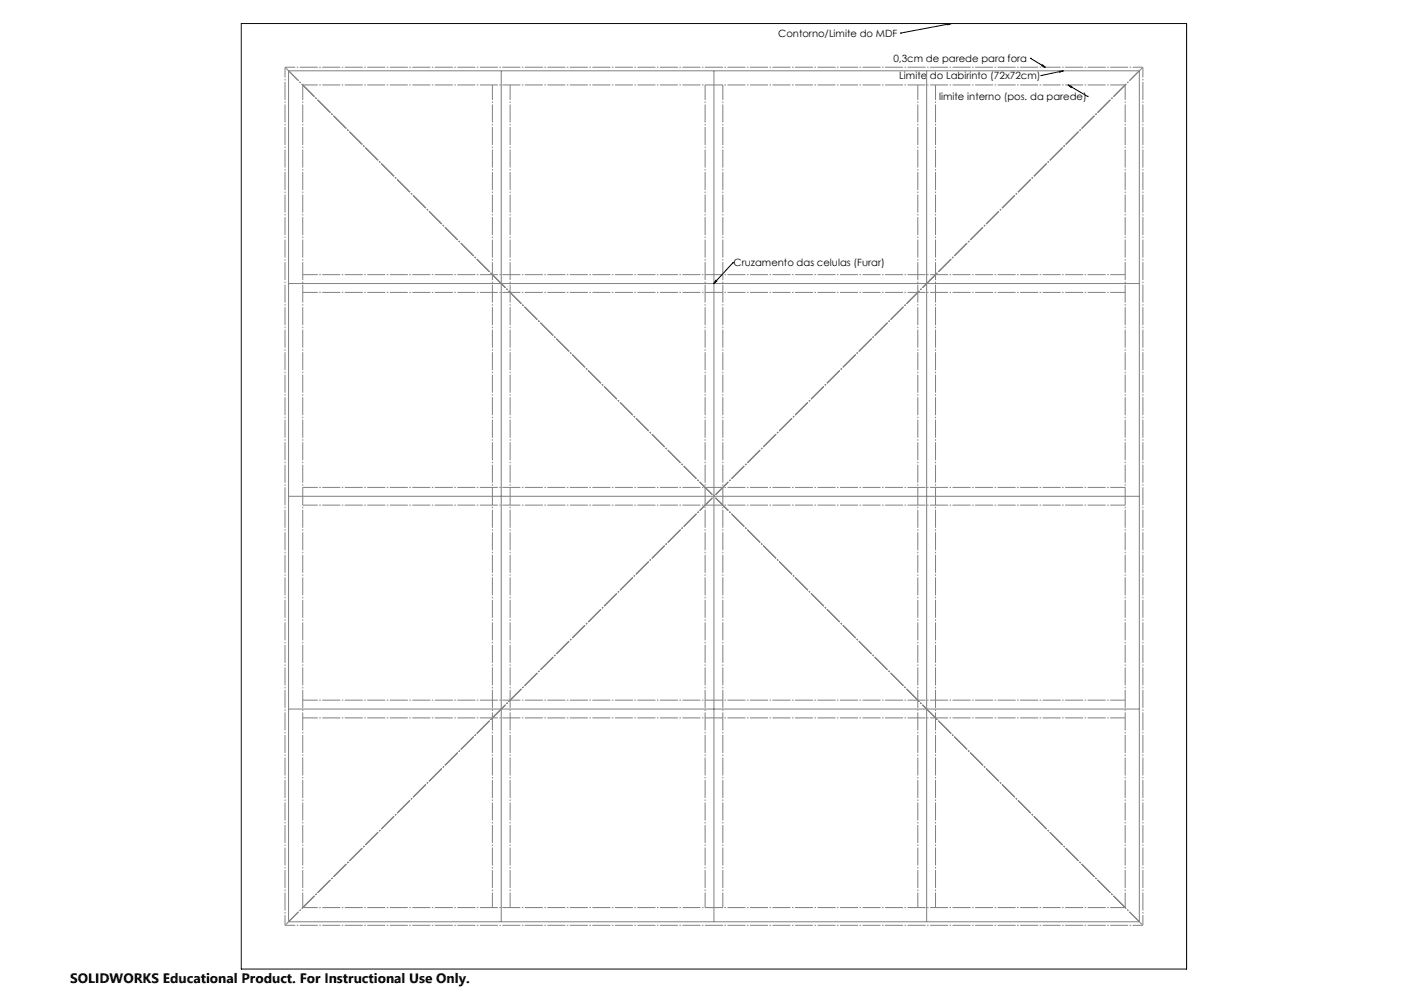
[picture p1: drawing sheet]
<svg xmlns="http://www.w3.org/2000/svg" width="1189mm" height="841mm" viewBox="0 0 1189 841" stroke-linecap="round" stroke-linejoin="round" font-family="sans-serif">
<g fill="none" stroke="#000" stroke-width=".85">
<path d="M204 20h800v800h-800zM805 20l-43 8M762 28h.1M802 20h3l-3 1zM872 49h.1M872 49l13 8M882 55l3 2-3-1zM900 60l-19 4M881 64h.1M897 60h3l-3 1zM904 72l3 1-1 1zM904 72l16 9"/>
<path d="M920 81h.1M606 237l1 1-3 2zM620 222h.1M620 222l-16 18"/>
</g>
<path d="M244 60h720v720h-720zM424 60v720M604 60v720M784 60v720M244 240h720M244 420h720M604 420h1M605 420h-1M244 600h720" fill="none" stroke="#808080" stroke-width=".85"/>
<path d="M244 60l720 720M244 780l720-720" fill="none" stroke="#808080" stroke-width=".85" stroke-dasharray="15.2 1.3 1.3 1.3" stroke-dashoffset="3.3" stroke-linecap="butt"/>
<path d="M256 72l696 696M256 768l696-696" fill="none" stroke="#808080" stroke-width=".85" stroke-dasharray="15.2 1.3 1.3 1.3" stroke-dashoffset="1.2" stroke-linecap="butt"/>
<path d="M241 57l726 726M241 783l726-726" fill="none" stroke="#808080" stroke-width=".85" stroke-dasharray="15.2 1.3 1.3 1.3" stroke-dashoffset="-.9" stroke-linecap="butt"/>
<g fill="none" stroke="#808080" stroke-width=".85" stroke-dasharray="15.2 1.3 1.3 1.3" stroke-dashoffset="2.5" stroke-linecap="butt">
<path d="M256 72h696M432 72v696M612 72v696M777 72v696M952 232h-696M256 247h696M952 412h-696M256 427h696M256 592h696M256 607h696M256 768h696M256 768v-696"/>
<path d="M417 768v-696M597 768v-696M792 768v-696M952 768v-696"/>
</g>
<path d="M241 57h726M241 783h726M241 783v-726M967 783v-726" fill="none" stroke="#808080" stroke-width=".85" stroke-dasharray="15.2 1.3 1.3 1.3" stroke-dashoffset="6.6" stroke-linecap="butt"/>
<path d="M802 20h3l-3 1zM882 55l3 2-3-1zM897 60h3l-3 1zM904 72l3 1-1 1zM606 237l1 1-3 2z" fill="#000"/>
<text font-size="11.6" x="59" y="832">SOLIDWORKS Educational Product. For Instructional Use Only.</text>
<g font-size="8.5">
<text x="659" y="31">Contorno/Limite do MDF</text>
<text x="756" y="53">0,3cm de parede para fora</text>
<text x="761" y="67">Limite do Labirinto (72x72cm)</text>
<text x="795" y="85">limite interno (pos. da parede)</text>
<text x="621" y="225">Cruzamento das celulas (Furar)</text>
</g>
</svg>
